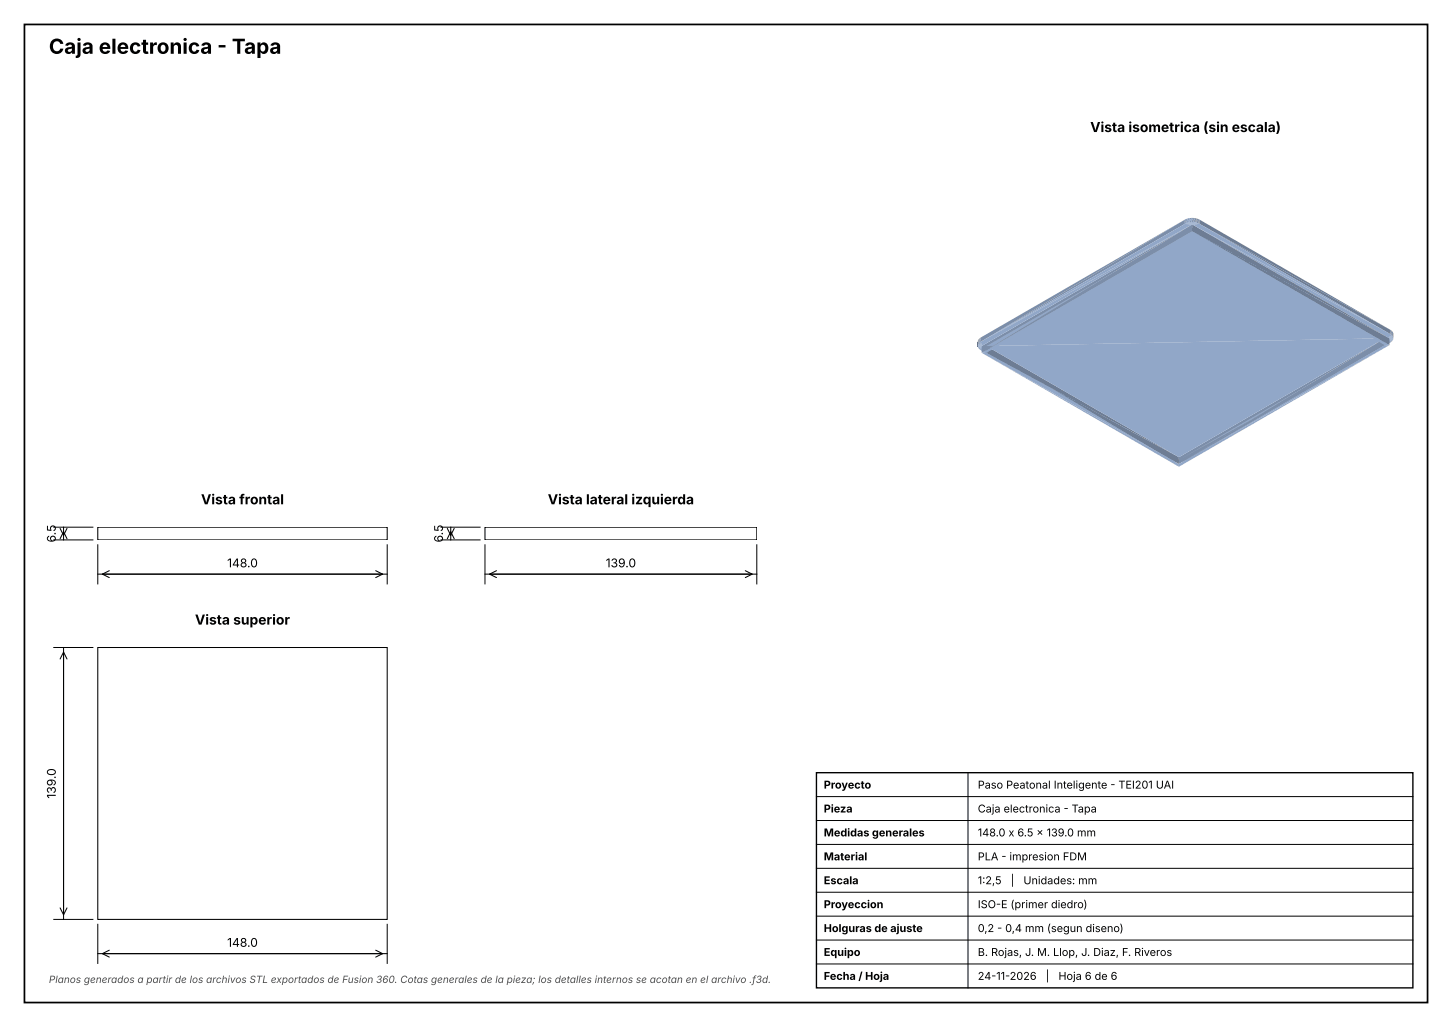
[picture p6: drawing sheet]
<svg xmlns="http://www.w3.org/2000/svg" width="297mm" height="210mm" viewBox="0 0 297 210" stroke-linecap="round" stroke-linejoin="round" font-family="sans-serif">
<path d="M20 107.8h59.2v2.6h-59.2zM99.2 107.8h55.6v2.6h-55.6zM20 132.4h59.2v55.6h-59.2z" fill="none" stroke="#000" stroke-width=".21"/>
<g fill="#91a7c8">
<path d="M241.1 94l.2 .5h-.3z"/>
<path d="M241.1 94l.6 .5h-.4z"/>
<path d="M240.6 94.5l.5-.5-.1 .5z"/>
<path d="M241.1 94l.9 .4-.3 .1z"/>
<path d="M240.2 94.4l.9-.4-.5 .5z"/>
<path d="M241.1 94l1.3 .3-.4 .1z"/>
<path d="M239.9 94.3l1.2-.3-.9 .4z"/>
<path d="M241.1 94l1.6 .1-.3 .2z"/>
<path d="M239.6 94.1l1.5-.1-1.2 .3z"/>
<path d="M200.8 70.8l40.3 23.2-1.5 .1z"/>
<path d="M241.1 94l43.3-23.9-41.7 24z"/>
</g>
<path d="M201.8 72.2l39.3 21.3v1.4z" fill="#6e7d94"/>
<path d="M200.8 72.2l40.3 22.7v.5z" fill="#91a7c8"/>
<path d="M241.1 93.5l42.1-24.3-42.1 25.7z" fill="#7c8ea9"/>
<g fill="#91a7c8">
<path d="M241.1 94.9l43.1-24.3-43.1 24.8z"/>
<path d="M200.8 70.8l38.8 23.3-39-22.5z"/>
</g>
<path d="M201.8 70.8l39.3 22.7-39.3-21.3z" fill="#6e7d94"/>
<g fill="#91a7c8">
<path d="M201.8 70.8l81.4-1.6-42.1 24.3z"/>
<path d="M241.1 94l43.1-24.8 .2 .9z"/>
<path d="M200.8 72.2h1l39.3 22.7z"/>
</g>
<path d="M241.1 94.9l42.1-25.7v1.4z" fill="#7c8ea9"/>
<g fill="#91a7c8">
<path d="M241.1 94.9l42.1-24.3h1z"/>
<path d="M200.8 70.8l-.2 .8-.2-.1z"/>
<path d="M200.2 71.3l.6-.5-.4 .7z"/>
</g>
<path d="M200 69.8v1.1z" fill="#637084"/>
<g fill="#91a7c8">
<path d="M200.1 71.1l.7-.3-.6 .5z"/>
<path d="M200 70.9l.8-.1-.7 .3z"/>
</g>
<path d="M200.1 69.6l-.1 1z" fill="#69788e"/>
<path d="M200 69.8v1.1z" fill="#637084"/>
<path d="M200 70.6l.8 .2-.8 .1z" fill="#91a7c8"/>
<path d="M200.2 69.4l-.1 1v-.8z" fill="#707f97"/>
<path d="M200.1 69.6l-.1 1z" fill="#69788e"/>
<g fill="#91a7c8">
<path d="M200.1 70.4l.7 .4-.8-.2z"/>
<path d="M200.2 70.2l.6 .6-.7-.4z"/>
</g>
<path d="M200.2 69.4l.2-.2-.2 1z" fill="#75869f"/>
<path d="M200.2 69.4v.8l-.1 .2z" fill="#707f97"/>
<path d="M200.4 70l.4 .8-.6-.6z" fill="#91a7c8"/>
<path d="M200.4 69.2l.2-.2-.2 1z" fill="#7a8ca6"/>
<path d="M200.4 69.2v.8l-.2 .2z" fill="#75869f"/>
<path d="M200.4 70l.2-.1 .2 .9z" fill="#91a7c8"/>
<path d="M200.6 69v.9l-.2 .1z" fill="#7a8ca6"/>
<g fill="#91a7c8">
<path d="M284.2 69.2l.4 .7-.2 .2z"/>
<path d="M284.2 69.2l.6 .5-.2 .2z"/>
<path d="M284.2 69.2l.7 .3-.1 .2z"/>
<path d="M284.2 69.2l.8 .1-.1 .2z"/>
</g>
<path d="M284.9 68v.9z" fill="#5c687a"/>
<path d="M284.2 69.2l.8-.1v.2z" fill="#91a7c8"/>
<path d="M285 68.2v.9z" fill="#5c687a"/>
<path d="M284.2 69.2l.7-.3 .1 .2z" fill="#91a7c8"/>
<g fill="#5d697c">
<path d="M284.8 67.8l.1 .2-.1 .7z"/>
<path d="M284.9 68v.9l-.1-.2z"/>
</g>
<path d="M284.2 69.2l.6-.5 .1 .2z" fill="#91a7c8"/>
<path d="M284.6 67.6l.2 .2-.2 .7z" fill="#647286"/>
<path d="M284.6 68.5l.2 .2-.6 .5z" fill="#91a7c8"/>
<path d="M284.8 67.8v.9l-.2-.2z" fill="#647286"/>
<path d="M284.4 68.3l.2 .2-.4 .7z" fill="#91a7c8"/>
<g fill="#6b7990">
<path d="M284.4 67.4l.2 .2-.2 .7z"/>
<path d="M284.6 67.6v.9l-.2-.2z"/>
</g>
<path d="M200.8 70.8l43.1-24.9-43.1 26.3z" fill="#7c8ea9"/>
<path d="M200.6 69.9l43.3-24-43.1 24.9z" fill="#91a7c8"/>
<path d="M200.6 69l41.7-24.1-41.7 25z" fill="#7c8ea9"/>
<g fill="#91a7c8">
<path d="M201.8 70.8l42.1-24.3 39.3 22.7z"/>
<path d="M200.8 72.2l43.1-24.4-42.1 24.4z"/>
<path d="M243.9 45.9l40.5 22.4-.2 .9z"/>
</g>
<g fill="#6e7d94">
<path d="M243.9 47.3l40.3 21.9v1.4z"/>
<path d="M245.4 45.8l39 21.6v.9z"/>
</g>
<path d="M243.9 47.3l40.3 23.3h-1z" fill="#91a7c8"/>
<path d="M200.6 69.9l41.7-25v.9z" fill="#7c8ea9"/>
<path d="M200.6 69.9l41.7-24.1 1.6 .1z" fill="#91a7c8"/>
<path d="M200.8 72.2l43.1-26.3v1.4z" fill="#7c8ea9"/>
<path d="M200.8 72.2l43.1-24.9v.5z" fill="#91a7c8"/>
<g fill="#6e7d94">
<path d="M245.4 44.9l39 22.5-39-21.6z"/>
<path d="M243.9 45.9l40.3 23.3-40.3-21.9z"/>
</g>
<g fill="#91a7c8">
<path d="M243.9 45.9l1.5-.1 39 22.5z"/>
<path d="M243.9 47.3l39.3 23.3-39.3-22.8z"/>
</g>
<path d="M242.3 44.9l.3-.1-.3 1z" fill="#7e90ab"/>
<path d="M245.1 44.8l.3 .1-.3 .8z" fill="#718199"/>
<path d="M242.6 44.8l.4-.1-.4 1z" fill="#8093af"/>
<path d="M245.4 44.9v.9l-.3-.1z" fill="#718199"/>
<path d="M244.8 44.7l.3 .1-.3 .7z" fill="#7687a0"/>
<path d="M242.6 44.8v.9l-.3 .1z" fill="#7e90ab"/>
<path d="M243 44.7l.3-.1-.3 .9z" fill="#8295b1"/>
<path d="M244.4 44.6l.4 .1-.4 .8z" fill="#7b8da7"/>
<g fill="#91a7c8">
<path d="M242.3 45.8l.3-.1 1.3 .2z"/>
<path d="M243.9 45.9l1.2-.2 .3 .1z"/>
</g>
<path d="M245.1 44.8v.9l-.3-.2z" fill="#7687a0"/>
<path d="M243.3 44.6h.4l-.4 .9z" fill="#8295b1"/>
<path d="M244 44.6h.4l-.4 .8z" fill="#7e91ac"/>
<path d="M243 44.7v.8l-.4 .2z" fill="#8093af"/>
<path d="M243.7 44.6h.3l-.3 .8z" fill="#8193b0"/>
<g fill="#91a7c8">
<path d="M243.9 45.9l.9-.4 .3 .2z"/>
<path d="M242.6 45.7l.4-.2 .9 .4z"/>
</g>
<path d="M244.8 44.7v.8h-.4z" fill="#7b8da7"/>
<path d="M243.3 44.6v.9h-.3z" fill="#8295b1"/>
<g fill="#91a7c8">
<path d="M243 45.5h.3l.6 .4z"/>
<path d="M243.9 45.9l.5-.4h.4z"/>
</g>
<path d="M244.4 44.6v.9l-.4-.1z" fill="#7e91ac"/>
<g fill="#91a7c8">
<path d="M243.3 45.5l.4-.1 .2 .5z"/>
<path d="M244 45.4l.4 .1-.5 .4z"/>
</g>
<path d="M243.7 44.6v.8l-.4 .1z" fill="#8295b1"/>
<path d="M243.7 45.4h.3l-.1 .5z" fill="#91a7c8"/>
<path d="M244 44.6v.8h-.3z" fill="#8193b0"/>
<path d="M5 5h287v200h-287z" fill="none" stroke="#000" stroke-width=".35"/>
<path d="M167 158h122v44h-122z" fill="none" stroke="#000" stroke-width=".28"/>
<g fill="none" stroke="#000" stroke-width=".21">
<path d="M12.3 110.2l.7-1.5 .7 1.5M12.3 108l.7 1.5 .7-1.5M13 108.7v.8M13 107.8v2.6M20 117.4h59.2M20.9 117.4h57.4M22.4 116.7l-1.5 .7 1.5 .7M76.8 116.7l1.5 .7-1.5 .7M91.5 110.2l.7-1.5 .7 1.5M91.5 108l.7 1.5 .7-1.5M92.2 108.7v.8M92.2 107.8v2.6"/>
<path d="M99.2 117.4h55.6M100.1 117.4h53.8M101.6 116.7l-1.5 .7 1.5 .7M152.4 116.7l1.5 .7-1.5 .7M12.3 134.8l.7-1.5 .7 1.5M13 133.3v53.8M13 132.4v55.6M12.3 185.6l.7 1.5 .7-1.5M20 195h59.2M20.9 195h57.4M22.4 194.3l-1.5 .7 1.5 .7M76.8 194.3l1.5 .7-1.5 .7"/>
</g>
<g fill="none" stroke="#000" stroke-width=".2">
<path d="M11 110.4h8M11 107.8h8M20 111.4v8M79.2 111.4v8M90.2 110.4h8M90.2 107.8h8M99.2 111.4v8M154.8 111.4v8M11 132.4h8M198 158v44M167 162.9h122M167 167.8h122"/>
<path d="M167 172.7h122M167 177.6h122M11 188h8M20 189v8M79.2 189v8M167 182.4h122M167 187.3h122M167 192.2h122M167 197.1h122"/>
</g>
<text font-size="4.2" x="10" y="11">Caja electronica - Tapa</text>
<g font-size="2.8">
<text x="223" y="27">Vista isometrica (sin escala)</text>
<text x="41.1" y="103.1">Vista frontal</text>
<text x="112" y="103.1">Vista lateral izquierda</text>
<text x="39.9" y="127.7">Vista superior</text>
</g>
<g font-size="2.5">
<text x="11.4" y="110.9" transform="rotate(-90 11.4 110.9)">6.5</text>
<text x="90.6" y="110.9" transform="rotate(-90 90.6 110.9)">6.5</text>
<text x="46.5" y="116">148.0</text>
<text x="123.9" y="116">139.0</text>
<text x="11.4" y="163.3" transform="rotate(-90 11.4 163.3)">139.0</text>
<text x="46.5" y="193.6">148.0</text>
</g>
<g font-size="2.2">
<text x="168.5" y="161.3">Proyecto</text>
<text x="200" y="161.3">Paso Peatonal Inteligente - TEI201 UAI</text>
<text x="168.5" y="166.1">Pieza</text>
<text x="200" y="166.1">Caja electronica - Tapa</text>
<text x="168.5" y="171">Medidas generales</text>
<text x="200" y="171">148.0 x 6.5 x 139.0 mm</text>
<text x="168.5" y="175.9">Material</text>
<text x="200" y="175.9">PLA - impresion FDM</text>
<text x="168.5" y="180.8">Escala</text>
<text x="168.5" y="185.7">Proyeccion</text>
<text x="200" y="180.8">1:2,5</text>
<text x="200" y="185.7">ISO-E (primer diedro)</text>
<text x="206.7" y="180.8">|</text>
<text x="209.3" y="180.8">Unidades: mm</text>
<text x="168.5" y="190.6">Holguras de ajuste</text>
<text x="200" y="190.6">0,2 - 0,4 mm (segun diseno)</text>
<text x="168.5" y="195.5">Equipo</text>
<text x="200" y="195.5">B. Rojas, J. M. Llop, J. Diaz, F. Riveros</text>
<text x="168.5" y="200.4">Fecha / Hoja</text>
<text x="200" y="200.4">24-11-2026</text>
<text x="213.9" y="200.4">|</text>
<text x="216.5" y="200.4">Hoja 6 de 6</text>
</g>
<text font-size="2" fill="#4d4d4d" x="10" y="201">Planos generados a partir de los archivos STL exportados de Fusion 360. Cotas generales de la pieza; los detalles internos se acotan en el archivo .f3d.</text>
</svg>
